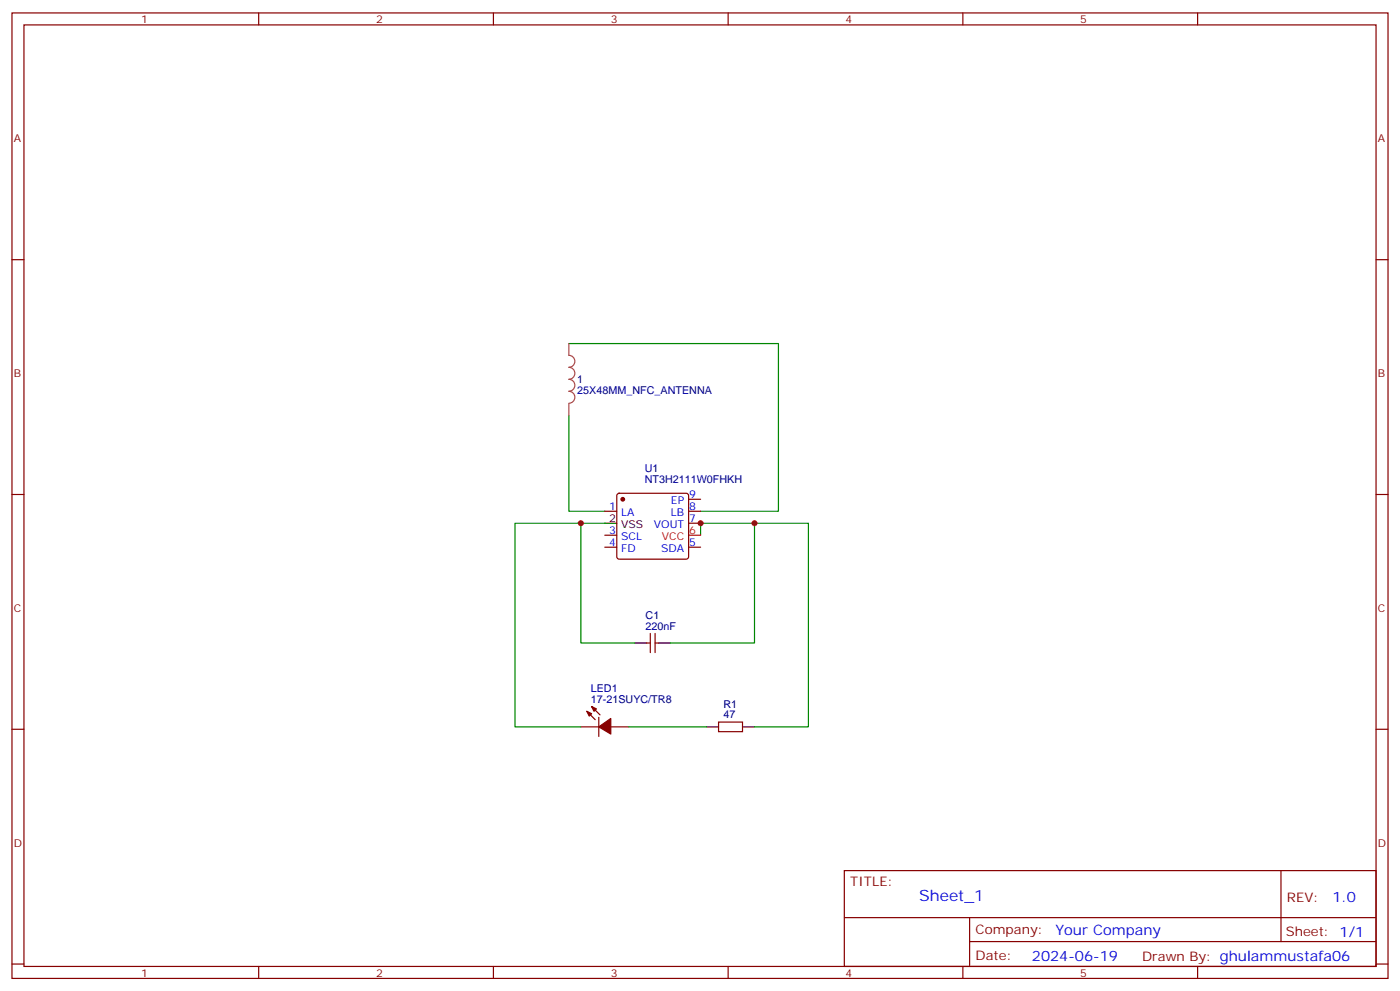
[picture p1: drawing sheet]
<svg xmlns="http://www.w3.org/2000/svg" width="412mm" height="292mm" viewBox="0 0 412 292" stroke-linecap="round" stroke-linejoin="round" font-family="sans-serif">
<g fill="none" stroke="#870000" stroke-width=".35">
<path d="M3.5 3.8h405.4v284.3h-405.4zM7.1 7.3h398.2v277.3h-398.2zM76.2 3.8v3.5M145.3 3.8v3.5M214.5 3.8v3.5M283.6 3.8v3.5M352.8 3.8v3.5M3.5 76.5h3.6M405.3 76.5h3.6M3.5 145.6h3.6M178.2 150.6h3.5M178.2 157.6h3.5"/>
<path d="M181.9 145.5l.5-.2h19.7l.5 .2 .2 .5v18l-.2 .5-.5 .2h-19.7l-.5-.3-.2-.4v-18zM202.8 147h3.6M202.8 150.6h3.6M202.8 154.1h3.6M405.3 145.6h3.6M178.2 161.1h3.5M202.8 161.1h3.6M190.5 189.4h1.1M191.6 186.5v5.7M193 186.5v5.7M193 189.4h1M3.5 214.8h3.6"/>
<path d="M171.1 214.1h5.3M172.9 209.5l2.4 2.4M174.3 208.1l2.4 2.4M176.4 211.2v5.7M179.9 214.1h5.3M211.7 212.7h7v2.8h-7zM405.3 214.8h3.6M248.7 256.4h156.6v28.2h-156.6zM377.3 256.4v20.9M248.7 270.2h156.5M285.6 277.3h119.6M285.6 270.2v14.2"/>
<path d="M3.5 283.9h3.6M76.2 284.6v3.5M145.3 284.6v3.5M214.5 284.6v3.5M283.6 284.6v3.5M352.8 284.6v3.5M405.3 283.9h3.6"/>
</g>
<path d="M167.6 101.2h61.7v49.4h-22.9M167.6 122.3v28.3h10.6M171.1 154.1h-19.4v60h19.4M178.2 154.1h-7.1v35.3h15.9M206.4 157.6v-3.5h15.8v35.3h-24.6M222.2 154.1h15.9v60h-15.9M185.2 214.1h22.9" fill="none" stroke="#008700" stroke-width=".35"/>
<path d="M178.2 154.1h3.5M187 189.4h3.5M194 189.4h3.6M208.1 214.1h3.6M218.7 214.1h3.5" fill="none" stroke="#000" stroke-width=".35"/>
<g fill="#870000" stroke="#870000" stroke-width=".35">
<path d="M172.9 209.5l1.4 .7-.7 .7z"/>
<path d="M174.3 208.1l1.4 .7-.7 .7z"/>
<path d="M176.4 214.1l3.5-2.5v4.6z"/>
<circle cx="183.4" cy="147" r=".53"/>
</g>
<path d="M202.8 157.6h3.6" fill="none" stroke="#f00" stroke-width=".35"/>
<path d="M167.6 101.2v3.4a1.76 1.76 0 0 1 1.7 1.8 1.76 1.76 0 0 1-1.7 1.8 1.76 1.76 0 0 1 1.7 1.7 1.76 1.76 0 0 1-1.7 1.8 1.76 1.76 0 0 1 1.7 1.8 1.76 1.76 0 0 1-1.7 1.7 1.76 1.76 0 0 1 1.7 1.8 1.76 1.76 0 0 1-1.7 1.8M167.6 118.9v3.4" fill="none" stroke="#a64a4a" stroke-width=".35"/>
<g fill="#c00">
<circle cx="206.4" cy="154.1" r=".88"/>
<circle cx="222.3" cy="154.1" r=".88"/>
<circle cx="171.1" cy="154.1" r=".88"/>
</g>
<text font-size="4.6" fill="#00f" x="270.8" y="265.4">Sheet_1</text>
<g font-size="4.2" fill="#00f">
<text x="392.5" y="265.7">1.0</text>
<text x="310.9" y="275.2">Your Company</text>
<text x="304" y="283">2024-06-19</text>
</g>
<g font-size="3.9" fill="#800">
<text x="250.5" y="261">TITLE:</text>
<text x="379.1" y="265.7">REV:</text>
<text x="287.4" y="275.2">Company:</text>
<text x="378.7" y="275.8">Sheet: 1/1</text>
<text x="287.4" y="282.9">Date:</text>
<text x="336.4" y="282.9">Drawn By: ghulammustafa06</text>
</g>
<g font-size="3.2" fill="#800">
<text x="41.6" y="6.8">1</text>
<text x="110.8" y="6.8">2</text>
<text x="179.9" y="6.8">3</text>
<text x="249.1" y="6.8">4</text>
<text x="318.2" y="6.8">5</text>
<text x="4.1" y="41.9">A</text>
<text x="405.9" y="41.9">A</text>
<text x="4.1" y="111.1">B</text>
<text x="405.9" y="111.1">B</text>
<text x="4.1" y="180.2">C</text>
<text x="405.9" y="180.2">C</text>
<text x="4.1" y="249.3">D</text>
<text x="405.9" y="249.3">D</text>
<text x="41.6" y="287.6">1</text>
<text x="110.8" y="287.6">2</text>
<text x="179.9" y="287.6">3</text>
<text x="249.1" y="287.6">4</text>
<text x="318.2" y="287.6">5</text>
</g>
<g font-size="3.2" fill="#000080">
<text x="170" y="112.9">1</text>
<text x="170" y="116.1">25X48MM_NFC_ANTENNA</text>
<text x="189.9" y="142.1">NT3H2111W0FHKH</text>
<text x="189.9" y="139">U1</text>
<text x="190.2" y="185.5">220nF</text>
<text x="190.2" y="182.3">C1</text>
<text x="174" y="203.8">LED1</text>
<text x="174" y="207">17-21SUYC/TR8</text>
<text x="213.1" y="208.4">R1</text>
<text x="213.1" y="211.6">47</text>
</g>
<g font-size="3.2" fill="#00f">
<text x="197.6" y="148.4">EP</text>
<text x="203" y="146.7">9</text>
<text x="179.5" y="150.2">1</text>
<text x="183" y="152">LA</text>
<text x="192.6" y="155.5">VOUT</text>
<text x="197.6" y="152">LB</text>
<text x="203" y="150.2">8</text>
<text x="203" y="153.7">7</text>
<text x="179.5" y="160.8">4</text>
<text x="179.5" y="157.3">3</text>
<text x="183" y="159">SCL</text>
<text x="203" y="160.8">5</text>
<text x="183" y="162.6">FD</text>
<text x="194.8" y="162.6">SDA</text>
</g>
<g font-size="3.2">
<text x="179.5" y="153.7">2</text>
<text x="183" y="155.5">VSS</text>
</g>
<g font-size="3.2" fill="#f00">
<text x="194.9" y="159">VCC</text>
<text x="203" y="157.3">6</text>
</g>
</svg>
